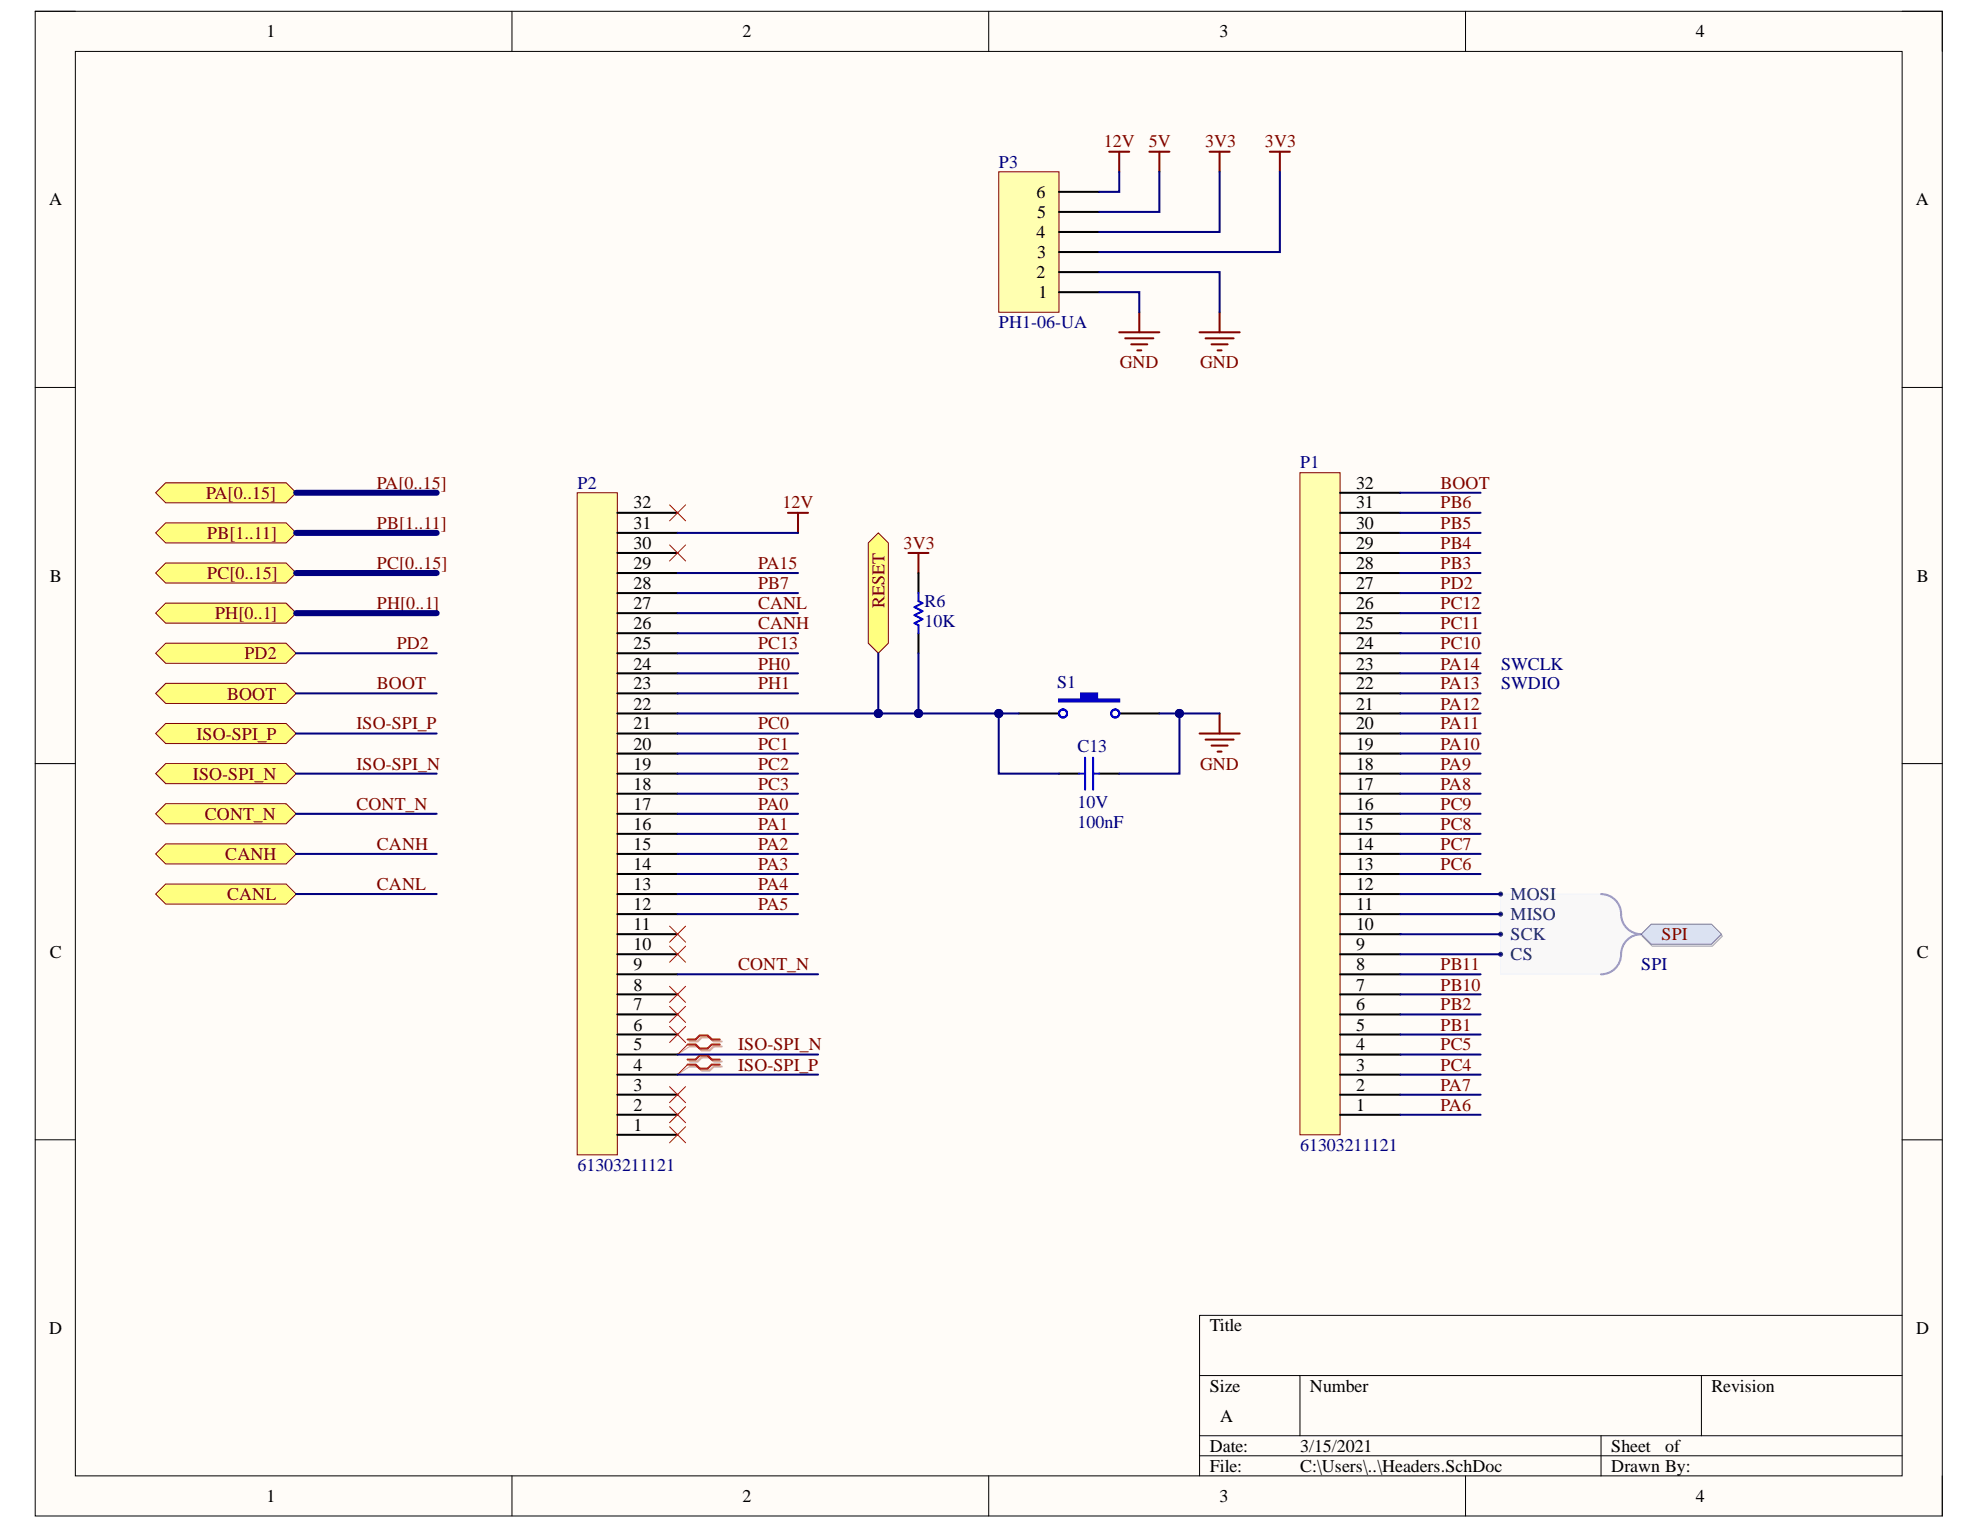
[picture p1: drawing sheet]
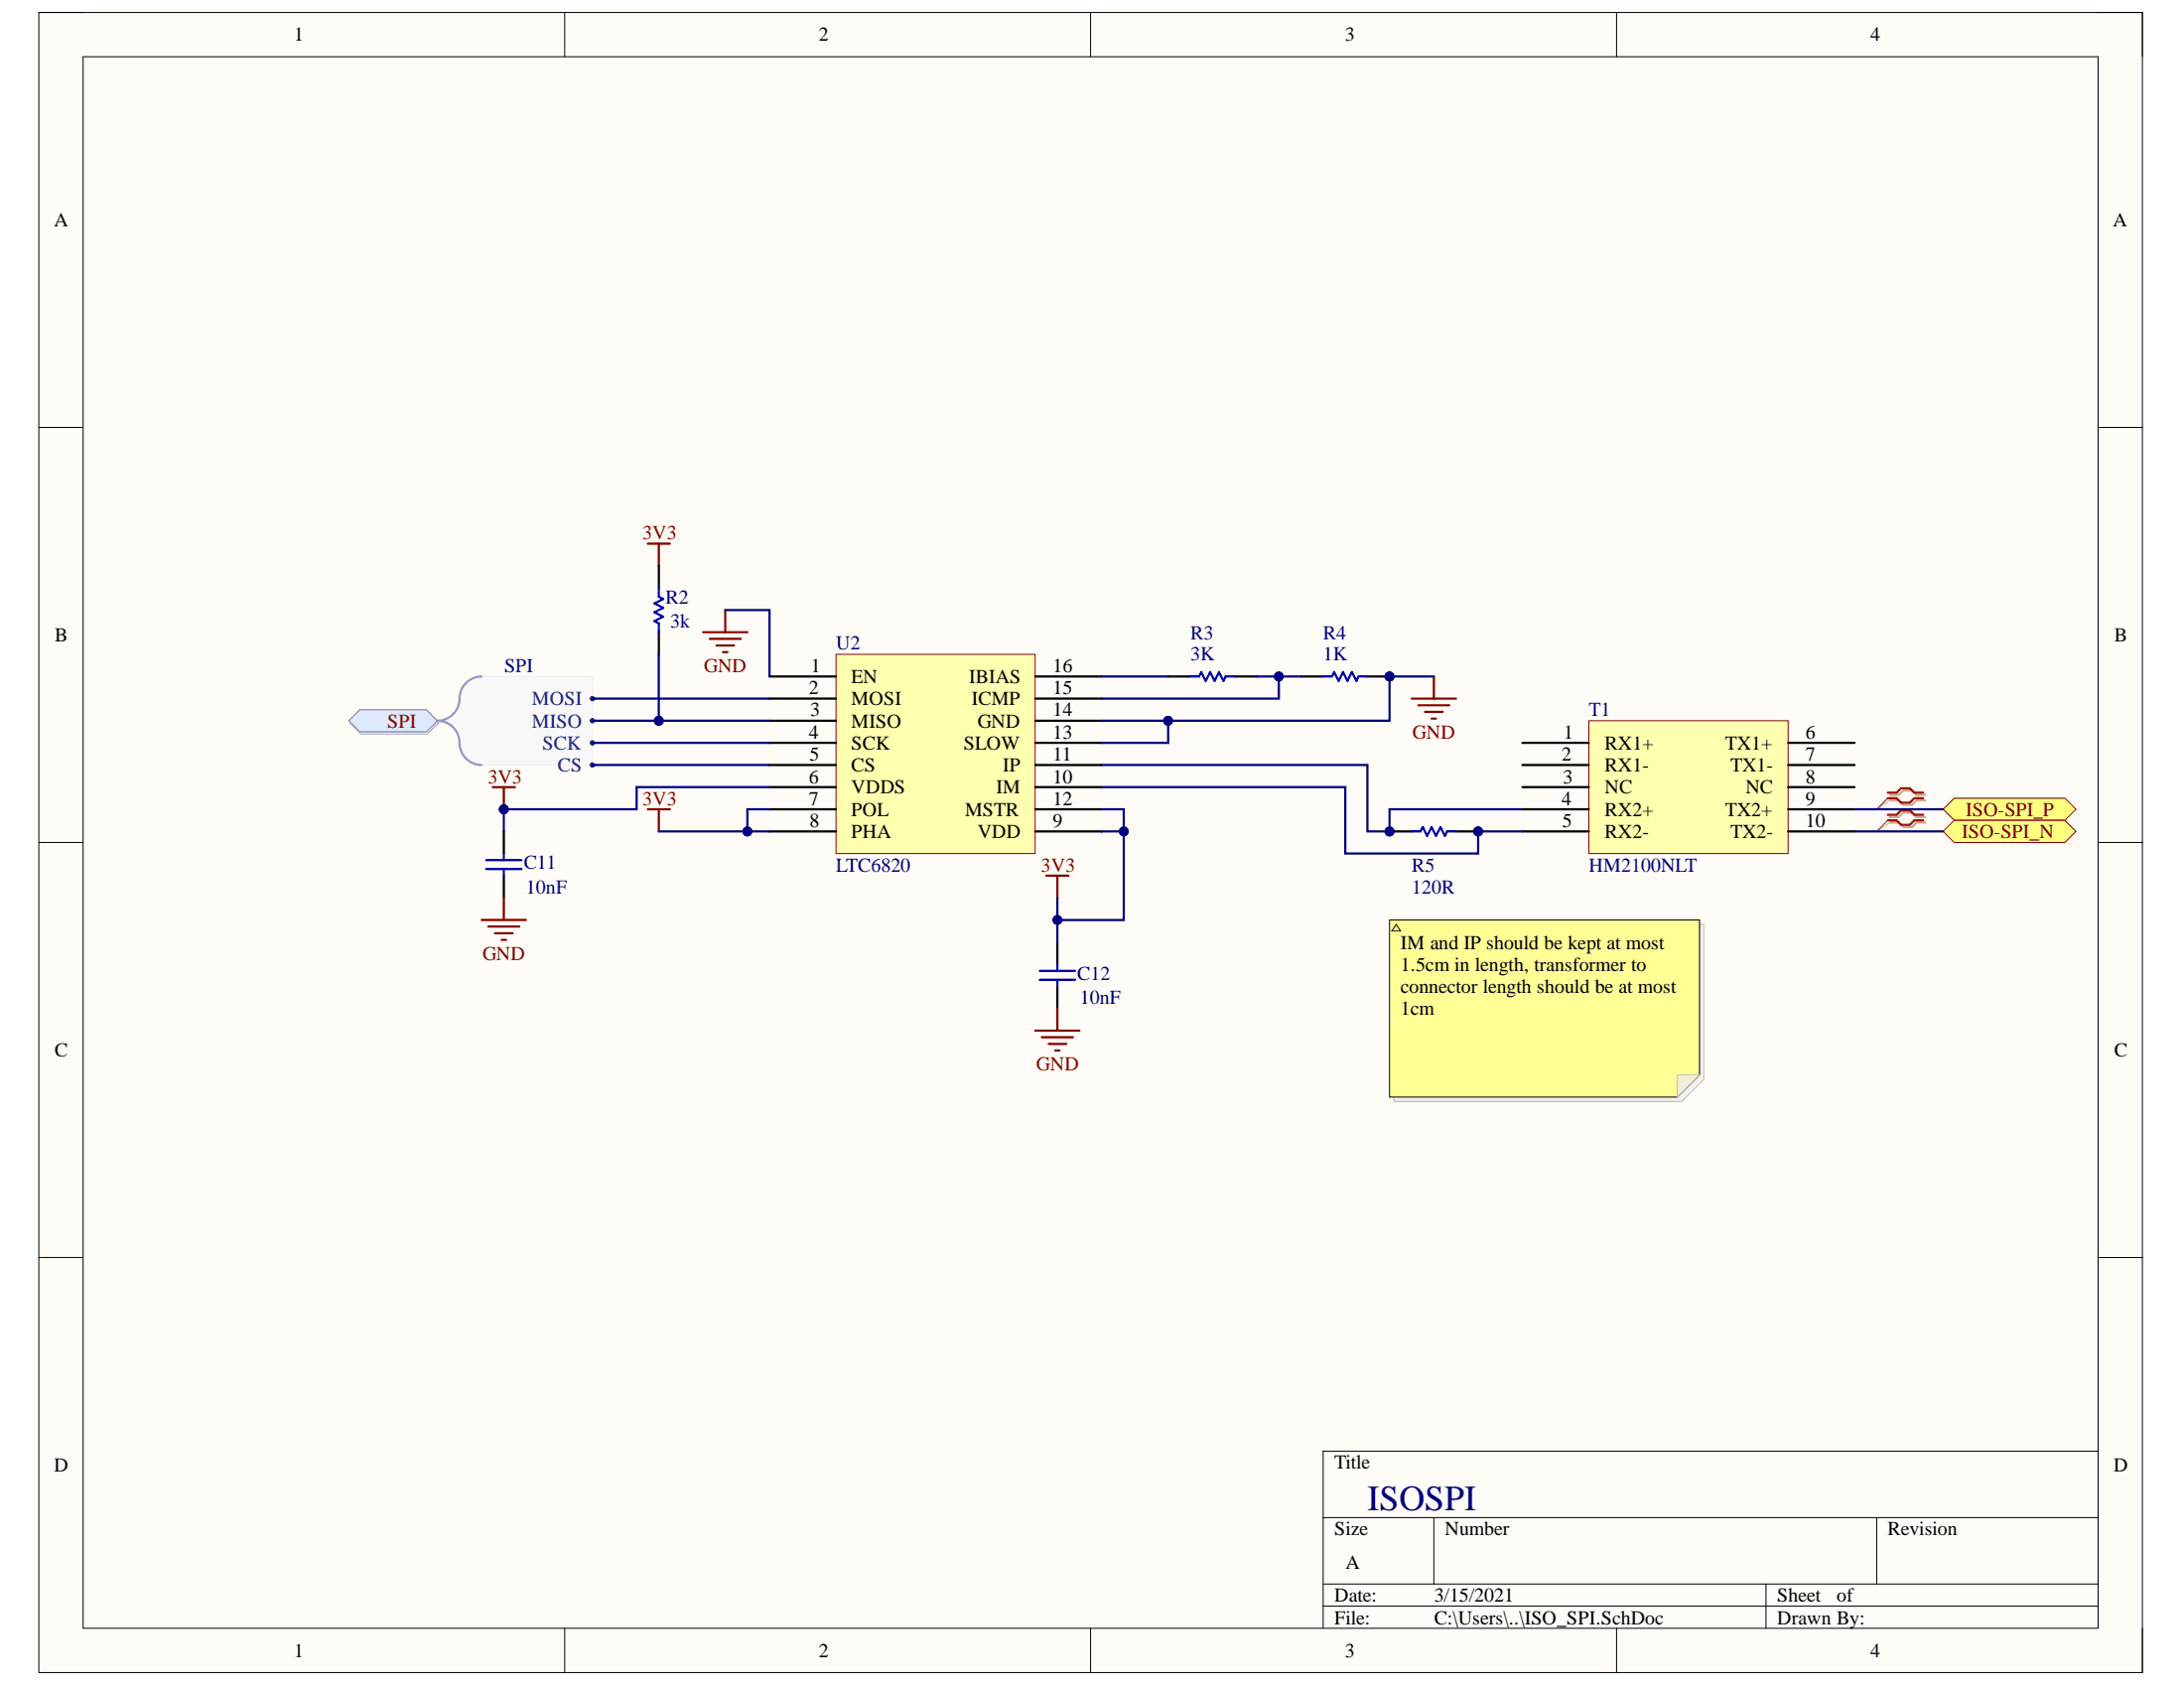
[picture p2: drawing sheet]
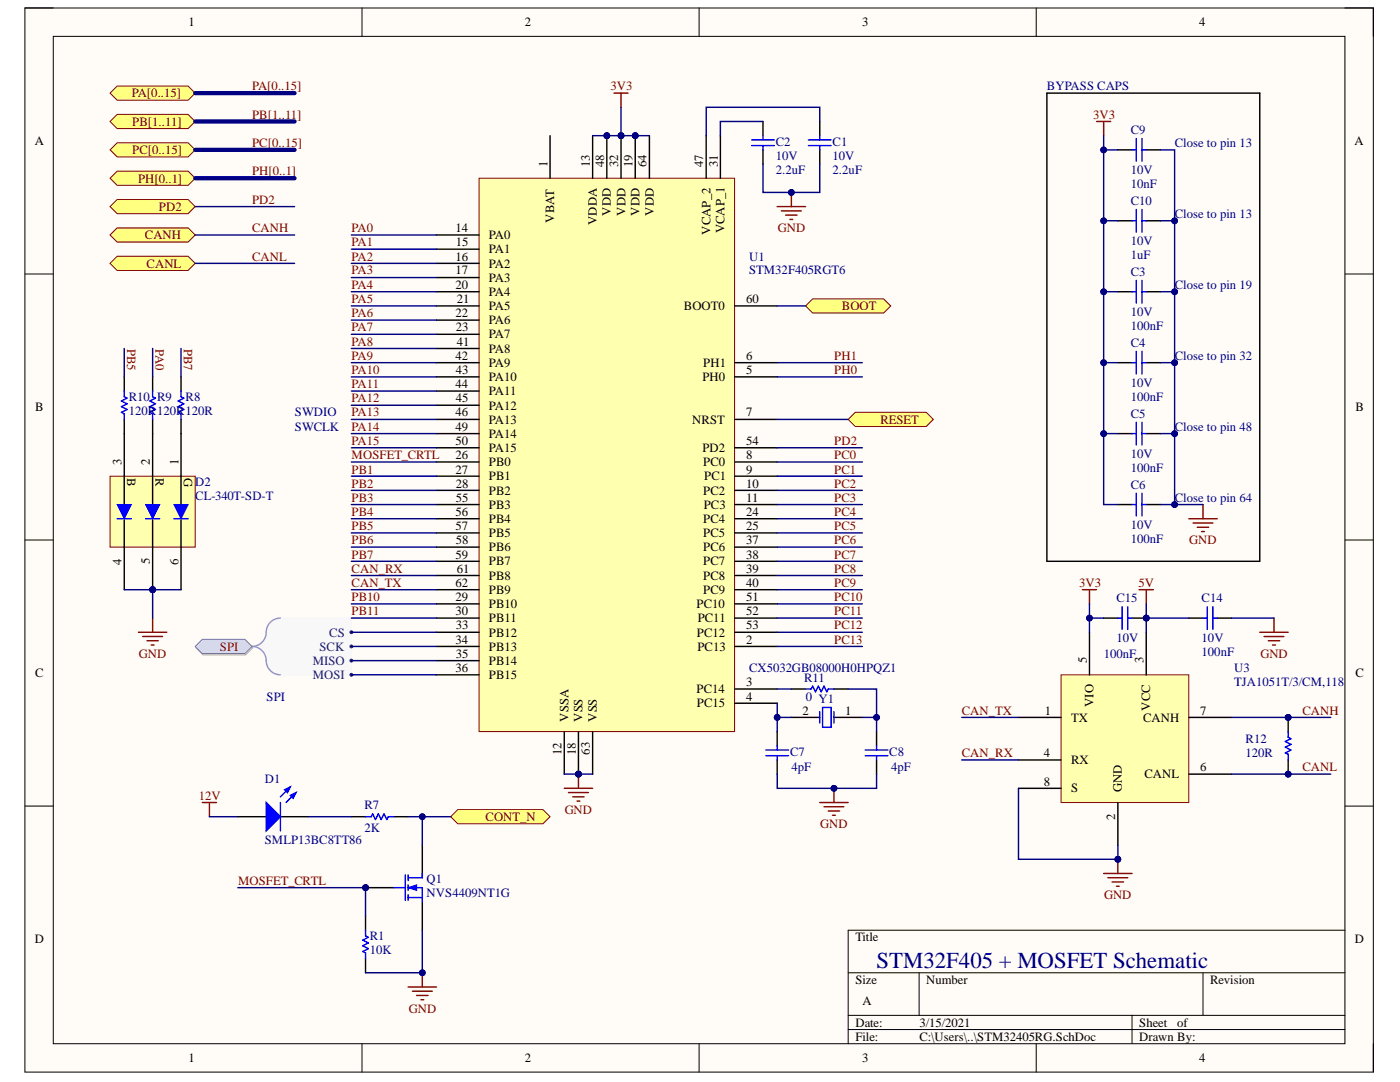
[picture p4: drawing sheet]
# Altium project M-Mewtwo_MCUrev1.PrjPcb
4 sheets, 39 parts. Net scope: hierarchical (ports join the sheet entries above them; power ports are global).
Board file: MCU.PcbDoc
Sheets:
  MCU.SchDoc
    STM32 = STM32405RG.SchDoc
    Connectors = Headers.SchDoc
    SPI->ISO_SPI = ISO_SPI.SchDoc

## Sheet MCU.SchDoc
size A

### Sub-sheets
Connectors = Headers.SchDoc: PA[0..15] (bidir), RESET (bidir), PB[1..11] (bidir), PC[0..15] (bidir), PH[0..1] (bidir), PD2 (bidir), SPI (harness SPI), BOOT (bidir), ISO-SPI_P (bidir), ISO-SPI_N (bidir), CONT_N (bidir), CANH (bidir), CANL (bidir)
SPI->ISO_SPI = ISO_SPI.SchDoc: SPI (harness SPI), ISO-SPI_N (bidir), ISO-SPI_P (bidir)
STM32 = STM32405RG.SchDoc: PA[0..15] (bidir), PB[1..11] (bidir), RESET (bidir), PC[0..15] (bidir), PH[0..1] (bidir), PD2 (bidir), SPI (harness SPI), CONT_N (bidir), BOOT (bidir), CANH (bidir), CANL (bidir)

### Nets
BOOT: sheet STM32/BOOT, sheet Connectors/BOOT
CANH: sheet STM32/CANH, sheet Connectors/CANH
CANL: sheet STM32/CANL, sheet Connectors/CANL
CONT_N: sheet STM32/CONT_N, sheet Connectors/CONT_N
ISO-SPI_N: sheet Connectors/ISO-SPI_N, sheet SPI->ISO_SPI/ISO-SPI_N
ISO-SPI_P: sheet Connectors/ISO-SPI_P, sheet SPI->ISO_SPI/ISO-SPI_P
PD2: sheet STM32/PD2, sheet Connectors/PD2
NetC13_1: sheet STM32/RESET, sheet Connectors/RESET

### Buses and harness runs
bus sheet Connectors/PA[0..15] = sheet STM32/PA[0..15]
bus sheet Connectors/PB[1..11] = sheet STM32/PB[1..11]
bus sheet Connectors/PC[0..15] = sheet STM32/PC[0..15]
bus sheet Connectors/PH[0..1] = sheet STM32/PH[0..1]
harness sheet Connectors/SPI = sheet SPI->ISO_SPI/SPI = sheet STM32/SPI

### Layout directives
differential pair: ISO-SPI_N, ISO-SPI_P

## Sheet STM32405RG.SchDoc
size A

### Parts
C1  10V  value 2.2uF  [C0805]
C2  10V  value 2.2uF  [C0805]
C3  10V  value 100nF  [C0805]
C4  10V  value 100nF  [C0805]
C5  10V  value 100nF  [C0805]
C6  10V  value 100nF  [C0805]
C7  value 4pF  [C0805]  (hidden comment: 50V)
C8  value 4pF  [C0805]  (hidden comment: 50V)
C9  10V  value 10nF  [C0805]
C10  10V  value 1uF  [C0805]
C14  10V  value 100nF  [C0805]
C15  10V  value 100nF  [C0805]
D1  SMLP13BC8TT86  [SMLP13BC8TT86]
D2  CL-340T-SD-T  [CL-340T-SD-T]
Q1  NVS4409NT1G  [NVS4409NT1G]
R1  value 10K  [J1-0603]  (hidden comment: 5%)
R7  value 2K  [J1-0603]  (hidden comment: 5%)
R8  value 120R  [J1-0603]  (hidden comment: 1%)
R9  value 120R  [J1-0603]  (hidden comment: 1%)
R10  value 120R  [J1-0603]  (hidden comment: 1%)
R11  value 0  [J1-0603]  (hidden comment: 0603)
R12  value 120R  [J1-0603]  (hidden comment: 1%)
U1  STM32F405RGT6  [STM32F405RGT6TR]
U3  TJA1051T/3/CM,118
Y1  CX5032GB08000H0HPQZ1  [CX5032GB08000H0HPQZ1]

### Ports
BOOT (bidir), CANH (bidir), CANL (bidir), CONT_N (bidir), PA[0..15] (bidir), PB[1..11] (bidir), PC[0..15] (bidir), PD2 (bidir), PH[0..1] (bidir), RESET (bidir), SPI (bidir, harness SPI)

### Harnesses
SPI: CS, SCK, MISO, MOSI

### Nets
3V3: C3.1 C4.1 C5.1 C6.1 C9.1 C10.2 C15.1 U1.13(VDDA) U1.19(VDD) U1.32(VDD) U1.48(VDD) U1.64(VDD) U3.5(VIO)
5V: C14.1 C15.2 U3.3(VCC)
12V: D1.1(A)
GND: C1.1 C2.1 C3.2 C4.2 C5.2 C6.2 C7.1 C8.1 C9.2 C10.1 C14.2 D2.4 D2.5 D2.6 Q1.3(S) R1.1 U1.12(VSSA) U1.18(VSS) U1.63(VSS) U3.2(GND) U3.8(S)
BOOT: U1.60(BOOT0) ; port BOOT
CAN_RX: U1.61(PB8) U3.4(RX)
CAN_TX: U1.62(PB9) U3.1(TX)
CANH: R12.2 U3.7(CANH) ; port CANH
CANL: R12.1 U3.6(CANL) ; port CANL
CONT_N: Q1.1(D) R7.1 ; port CONT_N
MOSFET_CRTL: Q1.2(G) R1.2 U1.26(PB0)
PA0: R9.2 U1.14(PA0)
PA1: U1.15(PA1)
PA2: U1.16(PA2)
PA3: U1.17(PA3)
PA4: U1.20(PA4)
PA5: U1.21(PA5)
PA6: U1.22(PA6)
PA7: U1.23(PA7)
PA8: U1.41(PA8)
PA9: U1.42(PA9)
PA10: U1.43(PA10)
PA11: U1.44(PA11)
PA12: U1.45(PA12)
PA13: U1.46(PA13)
PA14: U1.49(PA14)
PA15: U1.50(PA15)
PB1: U1.27(PB1)
PB2: U1.28(PB2)
PB3: U1.55(PB3)
PB4: U1.56(PB4)
PB5: R10.2 U1.57(PB5)
PB6: U1.58(PB6)
PB7: R8.2 U1.59(PB7)
PB10: U1.29(PB10)
PB11: U1.30(PB11)
PC0: U1.8(PC0)
PC1: U1.9(PC1)
PC2: U1.10(PC2)
PC3: U1.11(PC3)
PC4: U1.24(PC4)
PC5: U1.25(PC5)
PC6: U1.37(PC6)
PC7: U1.38(PC7)
PC8: U1.39(PC8)
PC9: U1.40(PC9)
PC10: U1.51(PC10)
PC11: U1.52(PC11)
PC12: U1.53(PC12)
PC13: U1.2(PC13)
PD2: U1.54(PD2) ; port PD2
PH0: U1.5(PH0)
PH1: U1.6(PH1)
NetC1_2: C1.2 U1.47(VCAP_2)
NetC2_2: C2.2 U1.31(VCAP_1)
NetC7_2: C7.2 U1.4(PC15) Y1.2(OSC2)
NetC8_2: C8.2 R11.2 Y1.1(OSC1)
NetC13_1: U1.7(NRST) ; port RESET
NetD1_2: D1.2(K) R7.2
NetD2_1: D2.1 R8.1
NetD2_2: D2.2 R9.1
NetD2_3: D2.3 R10.1
NetP1_9: U1.33(PB12) ; port SPI.CS
NetP1_10: U1.34(PB13) ; port SPI.SCK
NetP1_11: U1.35(PB14) ; port SPI.MISO
NetP1_12: U1.36(PB15) ; port SPI.MOSI
NetR11_1: R11.1 U1.3(PC14)

Not connected (* = marked no-connect by the designer): U1 1(VBAT)

### Buses and harness runs
bus PA[0..15] = port PA[0..15]
bus PB[1..11] = port PB[1..11]
bus PC[0..15] = port PC[0..15]
bus PH[0..1] = port PH[0..1]

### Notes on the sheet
- BYPASS CAPS
- (near C9) Close to pin 13
- (near C10) Close to pin 13
- (near C3) Close to pin 19
- (near C4) Close to pin 32
- SWCLK
- SWDIO
- (near C5) Close to pin 48
- (near C6) Close to pin 64
- STM32F405 + MOSFET Schematic

## Sheet Headers.SchDoc
size A

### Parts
C13  10V  value 100nF  [C0805]
P1  61303211121  [61303211121]
P2  61303211121  [61303211121]
P3  PH1-06-UA  [PH1-06-UA]
R6  value 10K  [J1-0603]  (hidden comment: 5%)
S1  PTS636 SM43 SMTR LFS  [PTS636 SM43 SMTR LFS]  (value not drawn)

### Ports
BOOT (bidir), CONT_N (bidir), ISO-SPI_N (bidir), ISO-SPI_P (bidir), PA[0..15] (bidir), PB[1..11] (bidir), PC[0..15] (bidir), PD2 (bidir), PH[0..1] (bidir), RESET (bidir), SPI (bidir, harness SPI)

### Harnesses
SPI: CS, SCK, MISO, MOSI

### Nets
3V3: P3.3 P3.4 R6.2
5V: P3.5
12V: P2.31 P3.6
GND: C13.2 P3.1 P3.2 S1.2
BOOT: P1.32 ; port BOOT
CONT_N: P2.9 ; port CONT_N
ISO-SPI_N: P2.5 ; port ISO-SPI_N
ISO-SPI_P: P2.4 ; port ISO-SPI_P
PA0: P2.17
PA1: P2.16
PA2: P2.15
PA3: P2.14
PA4: P2.13
PA5: P2.12
PA6: P1.1
PA7: P1.2
PA8: P1.17
PA9: P1.18
PA10: P1.19
PA11: P1.20
PA12: P1.21
PA13: P1.22
PA14: P1.23
PA15: P2.29
PB1: P1.5
PB2: P1.6
PB3: P1.28
PB4: P1.29
PB5: P1.30
PB6: P1.31
PB7: P2.28
PB8: P2.26
PB9: P2.27
PB10: P1.7
PB11: P1.8
PC0: P2.21
PC1: P2.20
PC2: P2.19
PC3: P2.18
PC4: P1.3
PC5: P1.4
PC6: P1.13
PC7: P1.14
PC8: P1.15
PC9: P1.16
PC10: P1.24
PC11: P1.25
PC12: P1.26
PC13: P2.25
PD2: P1.27 ; port PD2
PH0: P2.24
PH1: P2.23
NetC13_1: C13.1 P2.22 R6.1 S1.1 ; port RESET
NetP1_9: P1.9 ; port SPI.CS
NetP1_10: P1.10 ; port SPI.SCK
NetP1_11: P1.11 ; port SPI.MISO
NetP1_12: P1.12 ; port SPI.MOSI

Not connected (* = marked no-connect by the designer): P2 1* 2* 3* 6* 7* 8* 10* 11* 30* 32*

### Buses and harness runs
bus PA[0..15] = port PA[0..15]
bus PB[1..11] = port PB[1..11]
bus PC[0..15] = port PC[0..15]
bus PH[0..1] = port PH[0..1]

### Layout directives
differential pair: ISO-SPI_N, ISO-SPI_P

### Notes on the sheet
- CANH
- CANL
- SWDIO
- SWCLK

## Sheet ISO_SPI.SchDoc
size A

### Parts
C11  value 10nF  [C0805]  (hidden comment: 10V)
C12  value 10nF  [C0805]  (hidden comment: 10V)
R2  value 3k  [J1-0603]  (hidden comment: 1%)
R3  value 3K  [J1-0603]  (hidden comment: 1%)
R4  value 1K  [J1-0603]  (hidden comment: 1%)
R5  value 120R  [J1-0603]  (hidden comment: 1%)
T1  HM2100NLT  [HM2100NLT]
U2  LTC6820  [LTC6820]

### Ports
ISO-SPI_N (bidir), ISO-SPI_P (bidir), SPI (bidir, harness SPI)

### Harnesses
SPI: MOSI, MISO, SCK, CS

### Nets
3V3: C11.1 C12.1 R2.2 U2.6(VDDS) U2.7(POL) U2.8(PHA) U2.9(VDD) U2.12(MSTR)
GND: C11.2 C12.2 R4.2 U2.1(EN) U2.13(SLOW) U2.14(GND)
ISO-SPI_N: T1.10(TX2-) ; port ISO-SPI_N
ISO-SPI_P: T1.9(TX2+) ; port ISO-SPI_P
NetP1_9: U2.5(CS) ; port SPI.CS
NetP1_10: U2.4(SCK) ; port SPI.SCK
NetP1_11: R2.1 U2.3(MISO) ; port SPI.MISO
NetP1_12: U2.2(MOSI) ; port SPI.MOSI
NetR3_1: R3.1 U2.16(IBIAS)
NetR3_2: R3.2 R4.1 U2.15(ICMP)
NetR5_1: R5.1 T1.4(RX2+) U2.11(IP)
NetR5_2: R5.2 T1.5(RX2-) U2.10(IM)

Not connected (* = marked no-connect by the designer): T1 1(RX1+) 2(RX1-) 3(NC) 6(TX1+) 7(TX1-) 8(NC)

### Layout directives
differential pair: ISO-SPI_N, ISO-SPI_P

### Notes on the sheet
- IM and IP should be kept at most 1.5cm in length, transformer to connector length should be at most 1cm
- ISOSPI

## Nets that join several sheets
3V3: STM32405RG (13 pins), Headers (P3.3 P3.4 R6.2), ISO_SPI (8 pins)
5V: STM32405RG (C14.1 C15.2 U3.3), Headers (P3.5)
12V: STM32405RG (D1.1), Headers (P2.31 P3.6)
GND: STM32405RG (21 pins), Headers (C13.2 P3.1 P3.2 S1.2), ISO_SPI (6 pins)
BOOT: STM32405RG (U1.60), Headers (P1.32)
CONT_N: STM32405RG (Q1.1 R7.1), Headers (P2.9)
ISO-SPI_N: Headers (P2.5), ISO_SPI (T1.10)
ISO-SPI_P: Headers (P2.4), ISO_SPI (T1.9)
NetC13_1: STM32405RG (U1.7), Headers (C13.1 P2.22 R6.1 S1.1)
NetP1_9: STM32405RG (U1.33), Headers (P1.9), ISO_SPI (U2.5)
NetP1_10: STM32405RG (U1.34), Headers (P1.10), ISO_SPI (U2.4)
NetP1_11: STM32405RG (U1.35), Headers (P1.11), ISO_SPI (R2.1 U2.3)
NetP1_12: STM32405RG (U1.36), Headers (P1.12), ISO_SPI (U2.2)
PA0: STM32405RG (R9.2 U1.14), Headers (P2.17)
PA1: STM32405RG (U1.15), Headers (P2.16)
PA2: STM32405RG (U1.16), Headers (P2.15)
PA3: STM32405RG (U1.17), Headers (P2.14)
PA4: STM32405RG (U1.20), Headers (P2.13)
PA5: STM32405RG (U1.21), Headers (P2.12)
PA6: STM32405RG (U1.22), Headers (P1.1)
PA7: STM32405RG (U1.23), Headers (P1.2)
PA8: STM32405RG (U1.41), Headers (P1.17)
PA9: STM32405RG (U1.42), Headers (P1.18)
PA10: STM32405RG (U1.43), Headers (P1.19)
PA11: STM32405RG (U1.44), Headers (P1.20)
PA12: STM32405RG (U1.45), Headers (P1.21)
PA13: STM32405RG (U1.46), Headers (P1.22)
PA14: STM32405RG (U1.49), Headers (P1.23)
PA15: STM32405RG (U1.50), Headers (P2.29)
PB1: STM32405RG (U1.27), Headers (P1.5)
PB2: STM32405RG (U1.28), Headers (P1.6)
PB3: STM32405RG (U1.55), Headers (P1.28)
PB4: STM32405RG (U1.56), Headers (P1.29)
PB5: STM32405RG (R10.2 U1.57), Headers (P1.30)
PB6: STM32405RG (U1.58), Headers (P1.31)
PB7: STM32405RG (R8.2 U1.59), Headers (P2.28)
PB10: STM32405RG (U1.29), Headers (P1.7)
PB11: STM32405RG (U1.30), Headers (P1.8)
PC0: STM32405RG (U1.8), Headers (P2.21)
PC1: STM32405RG (U1.9), Headers (P2.20)
PC2: STM32405RG (U1.10), Headers (P2.19)
PC3: STM32405RG (U1.11), Headers (P2.18)
PC4: STM32405RG (U1.24), Headers (P1.3)
PC5: STM32405RG (U1.25), Headers (P1.4)
PC6: STM32405RG (U1.37), Headers (P1.13)
PC7: STM32405RG (U1.38), Headers (P1.14)
PC8: STM32405RG (U1.39), Headers (P1.15)
PC9: STM32405RG (U1.40), Headers (P1.16)
PC10: STM32405RG (U1.51), Headers (P1.24)
PC11: STM32405RG (U1.52), Headers (P1.25)
PC12: STM32405RG (U1.53), Headers (P1.26)
PC13: STM32405RG (U1.2), Headers (P2.25)
PD2: STM32405RG (U1.54), Headers (P1.27)
PH0: STM32405RG (U1.5), Headers (P2.24)
PH1: STM32405RG (U1.6), Headers (P2.23)
